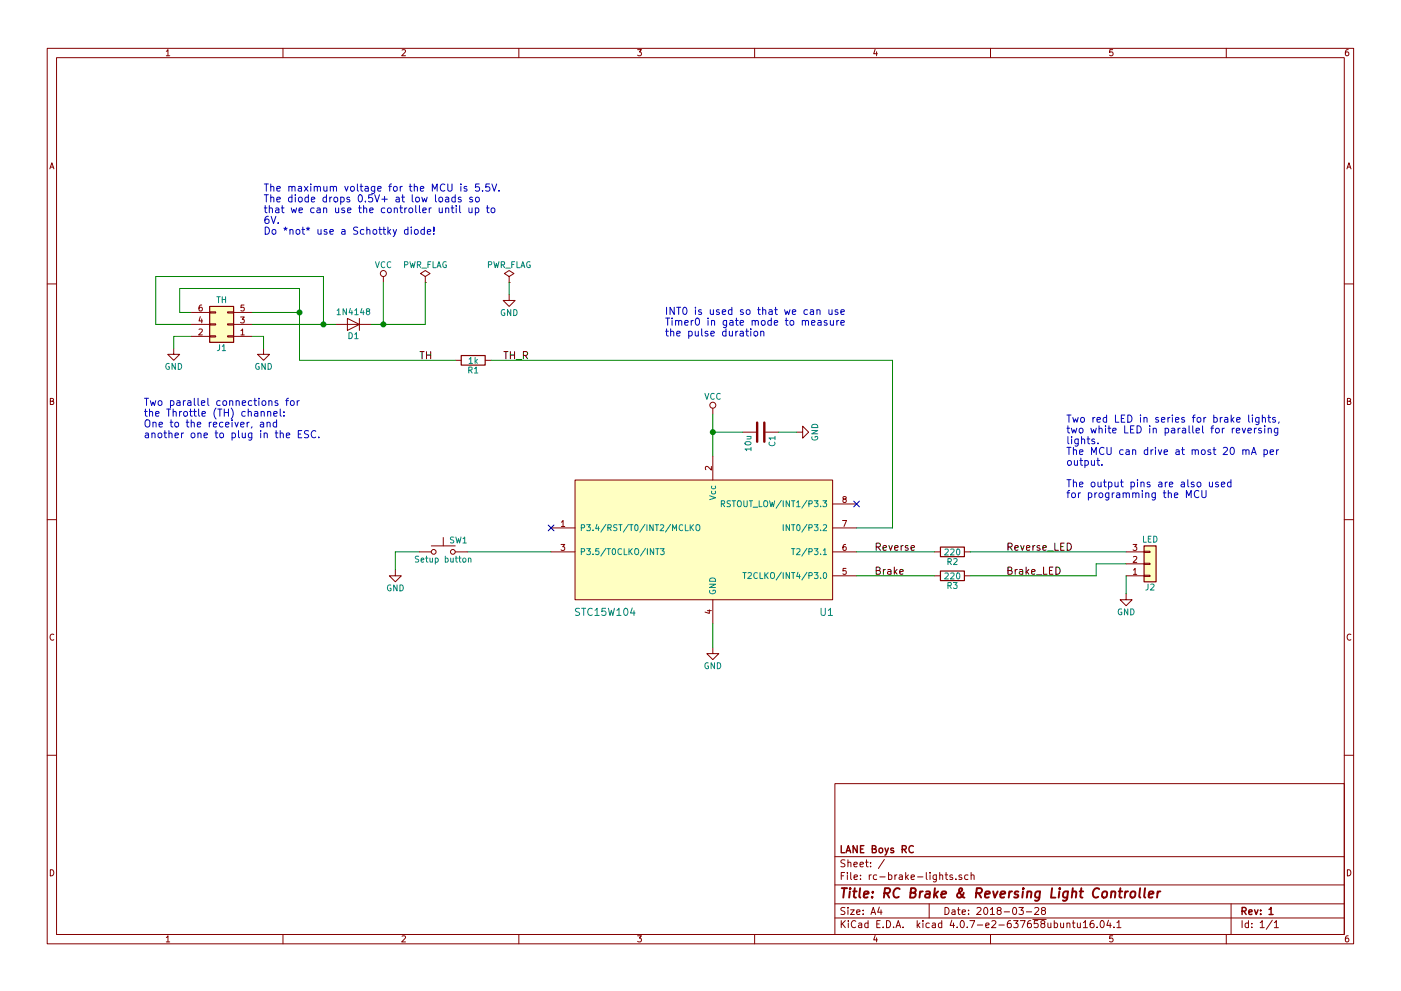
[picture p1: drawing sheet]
EESchema Schematic File Version 2
LIBS:WLA-STC
LIBS:power
LIBS:device
LIBS:switches
LIBS:relays
LIBS:motors
LIBS:transistors
LIBS:conn
LIBS:linear
LIBS:regul
LIBS:74xx
LIBS:cmos4000
LIBS:adc-dac
LIBS:memory
LIBS:xilinx
LIBS:microcontrollers
LIBS:dsp
LIBS:microchip
LIBS:analog_switches
LIBS:motorola
LIBS:texas
LIBS:intel
LIBS:audio
LIBS:interface
LIBS:digital-audio
LIBS:philips
LIBS:display
LIBS:cypress
LIBS:siliconi
LIBS:opto
LIBS:atmel
LIBS:contrib
LIBS:valves
LIBS:rc-brake-lights-cache
EELAYER 25 0
EELAYER END
$Descr A4 11693 8268
encoding utf-8
Sheet 1 1
Title "RC Brake & Reversing Light Controller"
Date "2018-03-28"
Rev "1"
Comp "LANE Boys RC"
Comment1 ""
Comment2 ""
Comment3 ""
Comment4 ""
$EndDescr
$Comp
L STC15x10x U1
U 1 1
P 5950 4500
F 0 "U1" H 6900 3900 60  0000 C CNN
F 1 "STC15W104" H 5050 3900 60  0000 C CNN
F 2 "SMD_Packages:SOIC-8-N" H 5950 4500 60  0001 C CNN
F 3 "" H 5950 4500 60  0001 C CNN
	1    5950 4500
	1    0    0    -1  
$EndComp
$Comp
L D D1
U 1 1
P 2950 2700
F 0 "D1" H 2950 2800 50  0000 C CNN
F 1 "1N4148" H 2950 2600 50  0000 C CNN
F 2 "Diodes_SMD:D_SOD-323_HandSoldering" H 2950 2700 50  0001 C CNN
F 3 "" H 2950 2700 50  0001 C CNN
	1    2950 2700
	-1   0    0    1   
$EndComp
$Comp
L Conn_01x03 J2
U 1 1
P 9600 4700
F 0 "J2" H 9600 4900 50  0000 C CNN
F 1 "LED" H 9600 4500 50  0000 C CNN
F 2 "Pin_Headers:Pin_Header_Angled_1x03_Pitch2.54mm" H 9600 4700 50  0001 C CNN
F 3 "" H 9600 4700 50  0001 C CNN
	1    9600 4700
	1    0    0    1   
$EndComp
$Comp
L C C1
U 1 1
P 6350 3600
F 0 "C1" H 6375 3700 50  0000 L CNN
F 1 "10u" H 6375 3500 50  0000 L CNN
F 2 "Capacitors_SMD:C_0603_HandSoldering" H 6388 3450 50  0001 C CNN
F 3 "" H 6350 3600 50  0001 C CNN
	1    6350 3600
	0    1    1    0   
$EndComp
$Comp
L R R2
U 1 1
P 7950 4600
F 0 "R2" V 8030 4600 50  0000 C CNN
F 1 "220" V 7950 4600 50  0000 C CNN
F 2 "Resistors_SMD:R_0603_HandSoldering" V 7880 4600 50  0001 C CNN
F 3 "" H 7950 4600 50  0001 C CNN
	1    7950 4600
	0    1    1    0   
$EndComp
$Comp
L R R3
U 1 1
P 7950 4800
F 0 "R3" V 8030 4800 50  0000 C CNN
F 1 "220" V 7950 4800 50  0000 C CNN
F 2 "Resistors_SMD:R_0603_HandSoldering" V 7880 4800 50  0001 C CNN
F 3 "" H 7950 4800 50  0001 C CNN
	1    7950 4800
	0    1    1    0   
$EndComp
$Comp
L GND #PWR01
U 1 1
P 6650 3600
F 0 "#PWR01" H 6650 3350 50  0001 C CNN
F 1 "GND" H 6650 3450 50  0000 C CNN
F 2 "" H 6650 3600 50  0001 C CNN
F 3 "" H 6650 3600 50  0001 C CNN
	1    6650 3600
	0    -1   -1   0   
$EndComp
$Comp
L GND #PWR02
U 1 1
P 2200 2900
F 0 "#PWR02" H 2200 2650 50  0001 C CNN
F 1 "GND" H 2200 2750 50  0000 C CNN
F 2 "" H 2200 2900 50  0001 C CNN
F 3 "" H 2200 2900 50  0001 C CNN
	1    2200 2900
	1    0    0    -1  
$EndComp
$Comp
L GND #PWR03
U 1 1
P 5950 5400
F 0 "#PWR03" H 5950 5150 50  0001 C CNN
F 1 "GND" H 5950 5250 50  0000 C CNN
F 2 "" H 5950 5400 50  0001 C CNN
F 3 "" H 5950 5400 50  0001 C CNN
	1    5950 5400
	1    0    0    -1  
$EndComp
$Comp
L GND #PWR04
U 1 1
P 9400 4950
F 0 "#PWR04" H 9400 4700 50  0001 C CNN
F 1 "GND" H 9400 4800 50  0000 C CNN
F 2 "" H 9400 4950 50  0001 C CNN
F 3 "" H 9400 4950 50  0001 C CNN
	1    9400 4950
	1    0    0    -1  
$EndComp
$Comp
L PWR_FLAG #FLG05
U 1 1
P 3550 2350
F 0 "#FLG05" H 3550 2425 50  0001 C CNN
F 1 "PWR_FLAG" H 3550 2500 50  0000 C CNN
F 2 "" H 3550 2350 50  0001 C CNN
F 3 "" H 3550 2350 50  0001 C CNN
	1    3550 2350
	1    0    0    -1  
$EndComp
Wire Wire Line
	2100 2800 2200 2800
Wire Wire Line
	2200 2800 2200 2900
$Comp
L VCC #PWR06
U 1 1
P 3200 2350
F 0 "#PWR06" H 3200 2200 50  0001 C CNN
F 1 "VCC" H 3200 2500 50  0000 C CNN
F 2 "" H 3200 2350 50  0001 C CNN
F 3 "" H 3200 2350 50  0001 C CNN
	1    3200 2350
	1    0    0    -1  
$EndComp
Wire Wire Line
	6200 3600 5950 3600
Wire Wire Line
	5950 3450 5950 3800
$Comp
L VCC #PWR07
U 1 1
P 5950 3450
F 0 "#PWR07" H 5950 3300 50  0001 C CNN
F 1 "VCC" H 5950 3600 50  0000 C CNN
F 2 "" H 5950 3450 50  0001 C CNN
F 3 "" H 5950 3450 50  0001 C CNN
	1    5950 3450
	1    0    0    -1  
$EndComp
Connection ~ 5950 3600
Wire Wire Line
	3200 2350 3200 2700
Wire Wire Line
	3100 2700 3550 2700
Wire Wire Line
	3550 2700 3550 2350
Connection ~ 3200 2700
$Comp
L R R1
U 1 1
P 3950 3000
F 0 "R1" V 4030 3000 50  0000 C CNN
F 1 "1k" V 3950 3000 50  0000 C CNN
F 2 "Resistors_SMD:R_0603_HandSoldering" V 3880 3000 50  0001 C CNN
F 3 "" H 3950 3000 50  0001 C CNN
	1    3950 3000
	0    1    1    0   
$EndComp
Wire Wire Line
	2100 2700 2800 2700
Wire Wire Line
	7150 4800 7800 4800
Wire Wire Line
	9400 4600 8100 4600
Wire Wire Line
	9400 4700 9150 4700
Wire Wire Line
	9150 4700 9150 4800
Wire Wire Line
	9150 4800 8100 4800
Wire Wire Line
	9400 4800 9400 4950
Text Label 7300 4600 0    60   ~ 0
Reverse
Text Label 7300 4800 0    60   ~ 0
Brake
Text Label 8400 4600 0    60   ~ 0
Reverse_LED
Text Label 8400 4800 0    60   ~ 0
Brake_LED
Wire Wire Line
	2100 2600 2500 2600
Wire Wire Line
	2500 2400 2500 3000
Wire Wire Line
	2500 3000 3800 3000
Text Label 3500 3000 0    60   ~ 0
TH
Text Label 4200 3000 0    60   ~ 0
TH_R
Wire Wire Line
	5950 5200 5950 5400
Wire Wire Line
	6650 3600 6500 3600
$Comp
L GND #PWR08
U 1 1
P 1450 2900
F 0 "#PWR08" H 1450 2650 50  0001 C CNN
F 1 "GND" H 1450 2750 50  0000 C CNN
F 2 "" H 1450 2900 50  0001 C CNN
F 3 "" H 1450 2900 50  0001 C CNN
	1    1450 2900
	1    0    0    -1  
$EndComp
Wire Wire Line
	1600 2800 1450 2800
Wire Wire Line
	1450 2800 1450 2900
Wire Wire Line
	1600 2600 1500 2600
Wire Wire Line
	1500 2600 1500 2400
Wire Wire Line
	1500 2400 2500 2400
Connection ~ 2500 2600
Wire Wire Line
	1600 2700 1300 2700
Wire Wire Line
	1300 2700 1300 2300
Wire Wire Line
	1300 2300 2700 2300
Wire Wire Line
	2700 2300 2700 2700
Connection ~ 2700 2700
$Comp
L Conn_02x03_Odd_Even J1
U 1 1
P 1900 2700
F 0 "J1" H 1950 2900 50  0000 C CNN
F 1 "TH" H 1950 2500 50  0000 C CNN
F 2 "WLA:Pin_header_02x03_board_edge" H 1900 2700 50  0001 C CNN
F 3 "" H 1900 2700 50  0001 C CNN
	1    1900 2700
	-1   0    0    1   
$EndComp
Text Notes 1200 3650 0    60   ~ 0
Two parallel connections for \nthe Throttle (TH) channel:\nOne to the receiver, and \nanother one to plug in the ESC.
Text Notes 8900 4150 0    60   ~ 0
Two red LED in series for brake lights,\ntwo white LED in parallel for reversing \nlights.\nThe MCU can drive at most 20 mA per \noutput.\n\nThe output pins are also used \nfor programming the MCU
Text Notes 2200 1950 0    60   ~ 0
The maximum voltage for the MCU is 5.5V.\nThe diode drops 0.5V+ at low loads so\nthat we can use the controller until up to\n6V. \nDo *not* use a Schottky diode!
Wire Wire Line
	4100 3000 7450 3000
Wire Wire Line
	7450 3000 7450 4400
Wire Wire Line
	7450 4400 7150 4400
NoConn ~ 4600 4400
Text Notes 5550 2800 0    60   ~ 0
INT0 is used so that we can use \nTimer0 in gate mode to measure\nthe pulse duration
Wire Wire Line
	7150 4600 7800 4600
Wire Wire Line
	3900 4600 4600 4600
$Comp
L GND #PWR09
U 1 1
P 3300 4750
F 0 "#PWR09" H 3300 4500 50  0001 C CNN
F 1 "GND" H 3300 4600 50  0000 C CNN
F 2 "" H 3300 4750 50  0001 C CNN
F 3 "" H 3300 4750 50  0001 C CNN
	1    3300 4750
	1    0    0    -1  
$EndComp
Wire Wire Line
	3500 4600 3300 4600
$Comp
L SW_Push SW1
U 1 1
P 3700 4600
F 0 "SW1" H 3750 4700 50  0000 L CNN
F 1 "Setup button" H 3700 4540 50  0000 C CNN
F 2 "WLA:Tact_switch_SMD_6x3_6x2_5" H 3700 4800 50  0001 C CNN
F 3 "" H 3700 4800 50  0001 C CNN
	1    3700 4600
	1    0    0    -1  
$EndComp
NoConn ~ 7150 4200
$Comp
L PWR_FLAG #FLG010
U 1 1
P 4250 2350
F 0 "#FLG010" H 4250 2425 50  0001 C CNN
F 1 "PWR_FLAG" H 4250 2500 50  0000 C CNN
F 2 "" H 4250 2350 50  0001 C CNN
F 3 "" H 4250 2350 50  0001 C CNN
	1    4250 2350
	1    0    0    -1  
$EndComp
$Comp
L GND #PWR011
U 1 1
P 4250 2450
F 0 "#PWR011" H 4250 2200 50  0001 C CNN
F 1 "GND" H 4250 2300 50  0000 C CNN
F 2 "" H 4250 2450 50  0001 C CNN
F 3 "" H 4250 2450 50  0001 C CNN
	1    4250 2450
	1    0    0    -1  
$EndComp
Wire Wire Line
	4250 2350 4250 2450
Wire Wire Line
	3300 4600 3300 4750
$EndSCHEMATC
